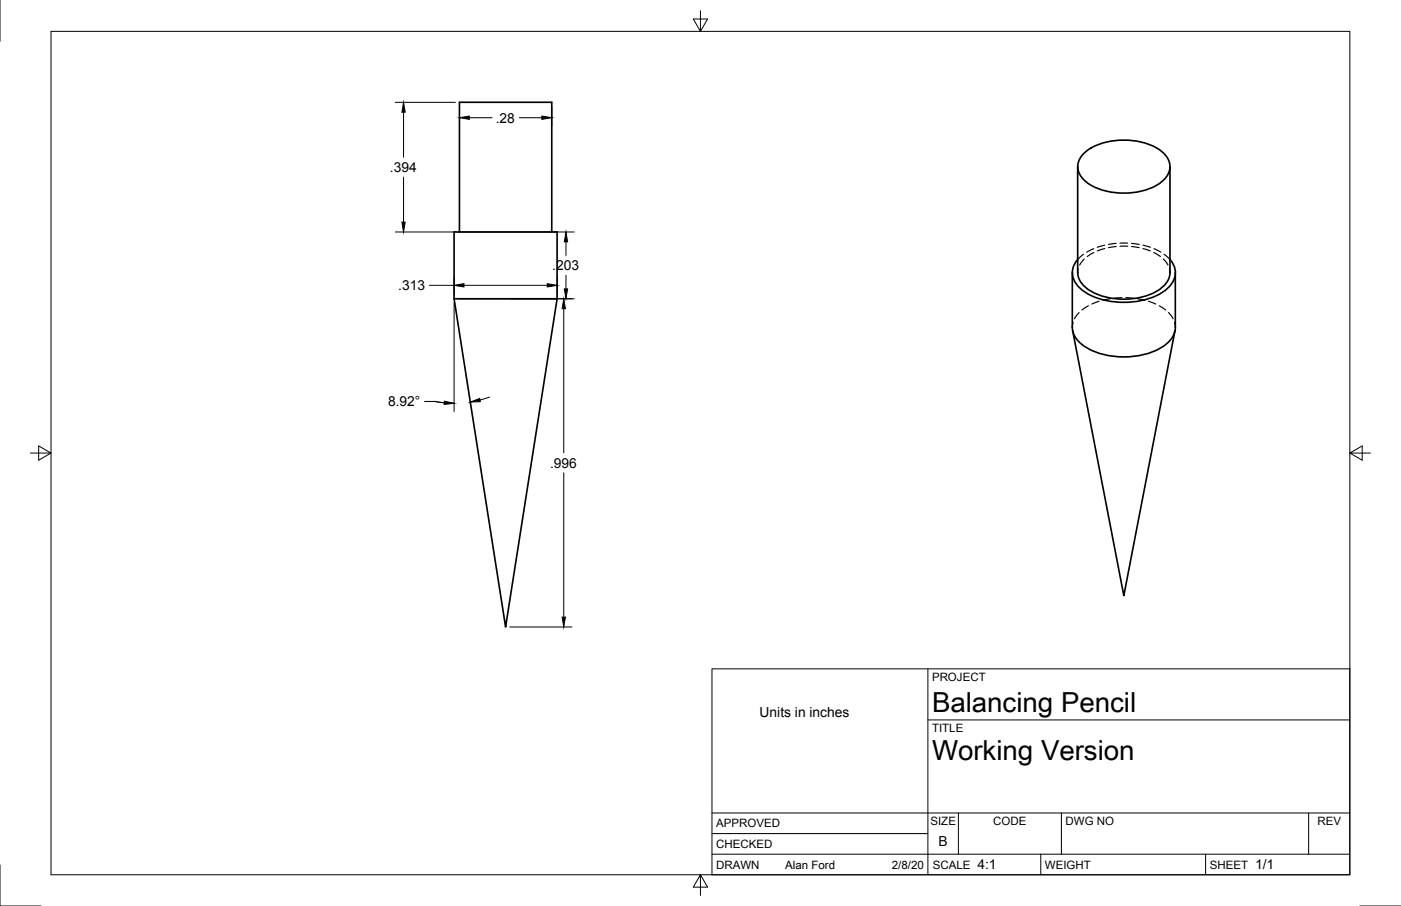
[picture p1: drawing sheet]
<svg xmlns="http://www.w3.org/2000/svg" width="432mm" height="279mm" viewBox="0 0 432 279" stroke-linecap="round" stroke-linejoin="round" font-family="sans-serif">
<!-- layer: Visible -->
<path d="M332.1 51.4l.1 32.7a7.7 7.7 0 0 0 5.3 6.4 22 22 0 0 0 20-1.3 6.5 6.5 0 0 0 3.1-5.1v-32.7M334.2 47.2a20.2 20.2 0 0 1 17.2-3.5 12.7 12.7 0 0 1 8.6 5.3 5.6 5.6 0 0 1-2.4 7.4 21.5 21.5 0 0 1-22.5 0 5.6 5.6 0 0 1-.9-9.2zM141.6 71.5v-40h28.5v40M140 92.1h31.7M140 92.1v-20.6h31.7v20.6M140 92.1l15.8 101.3 15.9-101.3M330.5 84.1v16.8a8.3 8.3 0 0 0 5.2 6.8 24.8 24.8 0 0 0 22.5-.7 7.8 7.8 0 0 0 4.1-6.1M332.2 80a6 6 0 0 0 .9 9.1 22.6 22.6 0 0 0 17.8 3.8 14.4 14.4 0 0 0 10.8-6.4 5.7 5.7 0 0 0-1.1-6.5M362.2 84.1v16.8M330.6 101.9l15.8 81.8 15.7-81.8" fill="none" stroke="#000" stroke-width=".51"/>
<!-- layer: Hidden -->
<g fill="none" stroke="#000" stroke-width=".36">
<path d="M333.9 78.4l-1.8 1.6M334.2 79.9l-1.4 1.9M337.1 76.7l-2.2 1.1M337.1 77.9l-2 1.2M340.5 75.6l-2.3 .7M340.5 76.6l-2.3 .8M344 76l-2.4 .4M344 75.1l-2.4 .3M345.2 75.9h2.4M347.6 75h-2.4M348.7 76l2.4 .4M348.7 75.1l2.4 .3"/>
<path d="M352.3 76.6l2.2 .8M352.3 75.6l2.3 .7M355.6 77.9l2 1.2M355.7 76.7l2.1 1M358.5 79.9l1.5 1.8M358.8 78.4l1.8 1.6M330.7 99.4l-.2 1.5M332.3 82.9l-.2 1.2M332.6 96.4l-1.4 1.9M335.4 94.3l-1.9 1.3M338.8 92.9l-2.3 .9M342.2 92.1l-2.3 .5"/>
<path d="M345.8 91.8l-2.4 .1M347 91.8l2.3 .1M350.5 92.1l2.3 .5M354 92.9l2.2 .9M357.3 94.3l2 1.3M360.2 96.4l1.4 1.9M360.4 82.8l.2 1.3M362 99.4l.2 1.5"/>
</g>
<!-- layer: Border -->
<path d="M0 0v12.7M15.7 9.7h400.3v260.1h-400.3zM215.9 3.3v6.4l-2.2-3.8h4.4l-2.2 3.8M9.4 139.7h6.3l-3.8-2.2v4.4l3.8-2.2M416 139.7l3.8 2.2v-4.4l-3.8 2.2h6.4M0 266.7v12.7h12.7M215.9 269.8l2.2 3.8h-4.4l2.2-3.8v6.3M419.1 279.4h12.7" fill="none" stroke="#000" stroke-width=".31"/>
<!-- layer: Dimensions -->
<g fill="none" stroke="#000" stroke-width=".31">
<path d="M121.8 31.6h18.6M124.4 34.6v13.9M141.6 32.8v6M144.7 36.3h6.9M160 36.3h7M170.1 32.8v6M124.4 54.6v13.9M121.8 71.5h18.6M141.2 71.5h35.8M174.4 74.6v4.2M132.4 88h7.6M140 85.4v5.5"/>
<path d="M140 93.4v33.5M141.2 92.1h35.8M143 88h25.7M171.7 85.4v5.5M173.8 95.2v44.5M174.4 84.9v4.2M130.9 123.8h3M136.9 124.2l-3-.4 6.1 .6M150.9 122.5l-3 .9M173.8 145.8v44.5M157.1 193.4h19.2"/>
</g>
<path d="M124.4 31.6l.5 3h-1zM141.6 36.3l3.1-.5v1zM167 35.8l3.1 .5-3.1 .5zM123.9 68.5h1l-.5 3zM174.4 71.5l.5 3.1h-1zM140 88l3-.5v1zM168.7 87.5l3 .5-3 .5zM173.8 92.1l.5 3.1h-1.1zM173.9 89.1h1l-.5 3zM136.9 123.7l3.1 .7-3.1 .3zM144.9 124l2.9-1.1 .2 1zM173.2 190.3h1.1l-.5 3.1z" fill="#000" stroke="#000" stroke-width=".31"/>
<!-- layer: Titleblock -->
<path d="M219.4 206.3h196.6v63.5h-196.6zM286 206.3v63.5M286 222h130M219.4 257.1h66.6M219.4 250.7h196.6M295.4 250.7v12.7M327.1 250.7v12.7M403.3 250.7v12.7M219.4 263.4h196.6M320.8 263.4v6.4M371.6 263.4v6.4" fill="none" stroke="#000" stroke-width=".31"/>
<g font-size="8.5">
<text x="287.3" y="219.5">Balancing Pencil</text>
<text x="287.3" y="234.5">Working Version</text>
</g>
<g font-size="4.3">
<text x="152.8" y="37.8">.28</text>
<text x="120.2" y="53.1">.394</text>
<text x="170.2" y="83.4">.203</text>
<text x="122.7" y="89.5">.313</text>
<text x="119.6" y="125.3">8.92°</text>
<text x="169.5" y="144.3">.996</text>
<text x="234.1" y="221">Units in inches</text>
<text x="289.3" y="261">B</text>
<text x="301.2" y="268.1">4:1</text>
<text x="386.8" y="268.1">1/1</text>
</g>
<g font-size="3.5">
<text x="287.3" y="210.1">PROJECT</text>
<text x="287.3" y="225.8">TITLE</text>
<text x="220.7" y="255.2">APPROVED</text>
<text x="286.8" y="254.5">SIZE</text>
<text x="306.1" y="254.5">CODE</text>
<text x="328.4" y="254.5">DWG NO</text>
<text x="406" y="254.5">REV</text>
<text x="220.7" y="261.5">CHECKED</text>
<text x="220.7" y="267.9">DRAWN</text>
<text x="242" y="267.9">Alan Ford</text>
<text x="274.9" y="267.9">2/8/20</text>
<text x="287.5" y="267.9">SCALE</text>
<text x="322.1" y="267.9">WEIGHT</text>
<text x="372.9" y="267.9">SHEET</text>
</g>
</svg>
